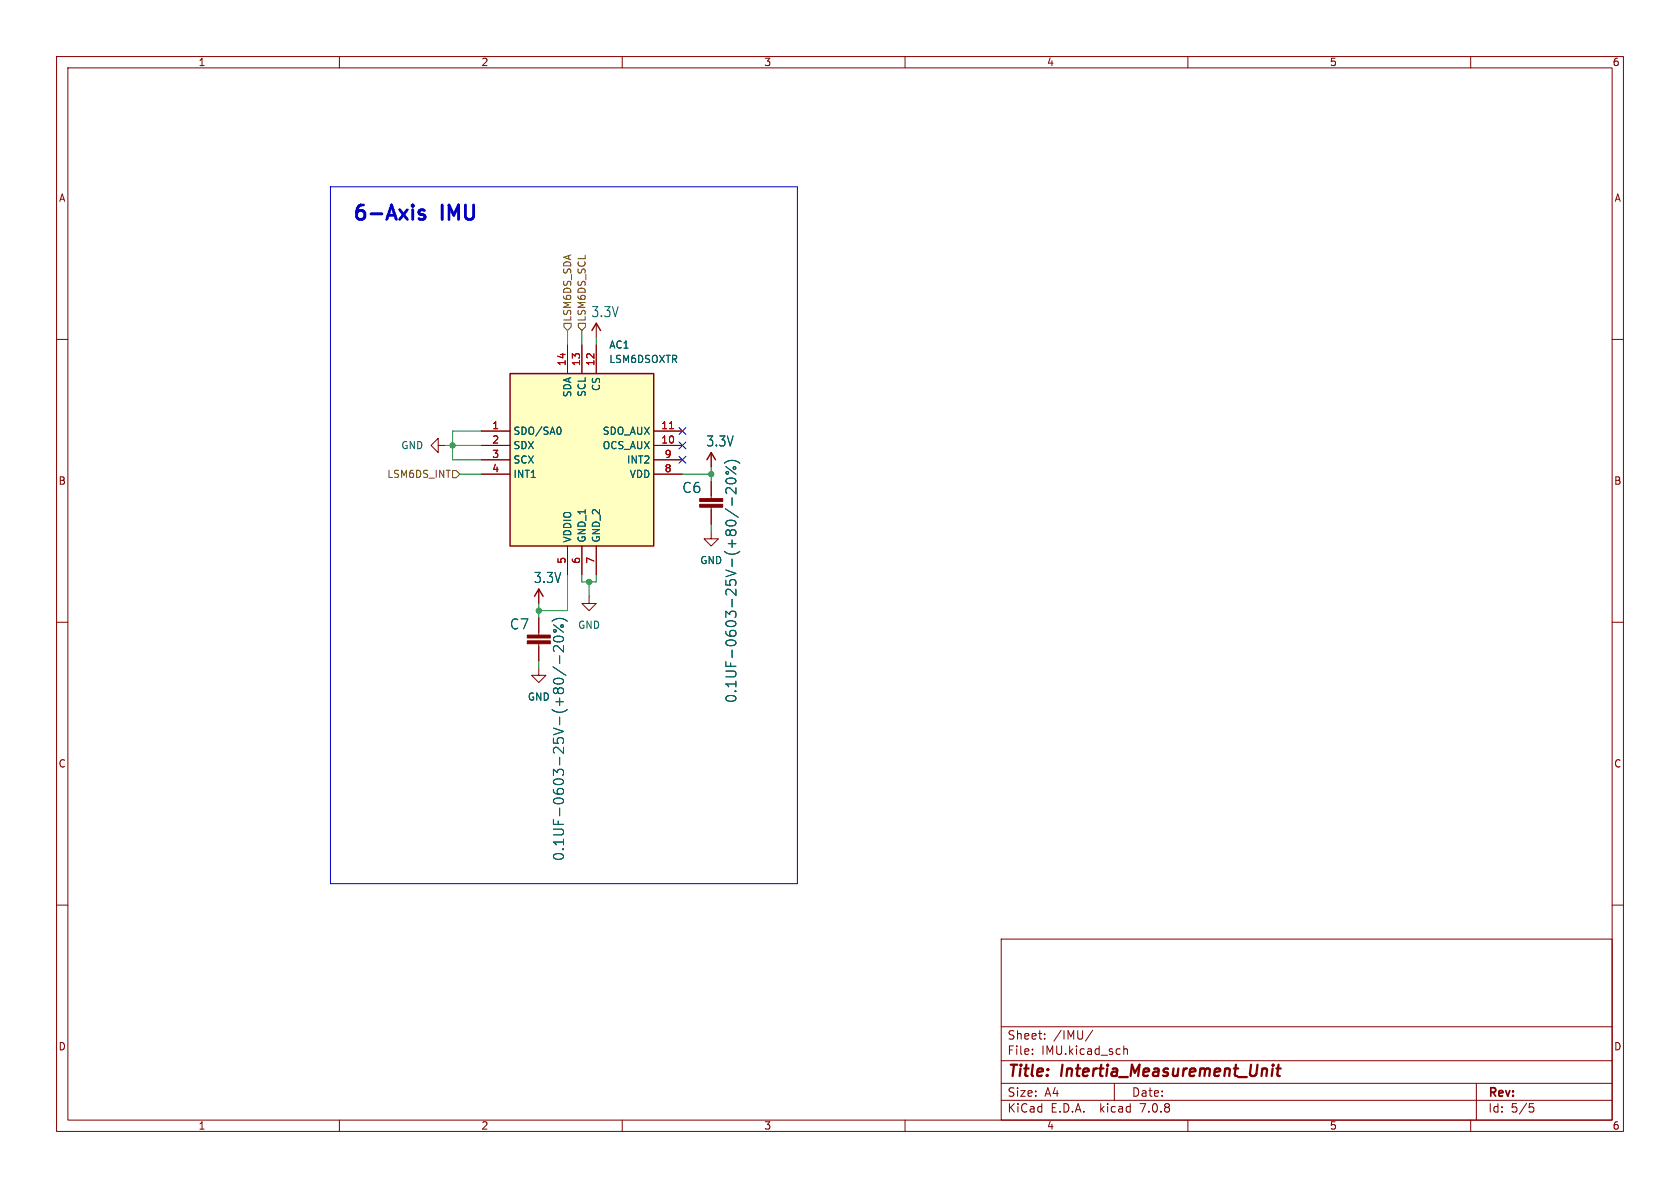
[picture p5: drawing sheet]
<svg xmlns="http://www.w3.org/2000/svg" width="297mm" height="210mm" viewBox="0 0 297 210" stroke-linecap="round" stroke-linejoin="round" font-family="sans-serif">
<g fill="none" stroke="#840000" stroke-width=".18">
<path d="M10 10h277v190h-277zM12 12h273v186h-273zM60 10v2M110 10v2M160 10v2M210 10v2M260 10v2M10 60h2M105.4 57.2v2.5M285 60h2M77.5 78.7v-1.2l-1.3 1.2 1.3 1.3v-1.3h1.2M85.1 76.2h5.1"/>
<path d="M85.1 78.7h5.1M100.3 61v5M102.9 61v5M105.4 61v5M115.6 76.2h5M115.6 78.7h5M85.1 81.3h5.1M85.1 83.8h5.1M100.3 96.5v5.1M102.9 96.5v5.1M105.4 96.5v5.1M115.6 81.3h5"/>
<path d="M115.6 83.8h5M125.7 94v1.3h1.3l-1.3 1.2-1.2-1.2h1.2M125.7 80v2.6M125.7 85.1v3M125.7 89.7v3M10 110h2M95.2 118.1v1.3h1.3l-1.3 1.3-1.2-1.3h1.2M95.2 104.1v2.6M95.2 109.2v3.1M95.2 113.8v3M104.1 105.4v1.3h1.3l-1.3 1.3-1.2-1.3h1.2M285 110h2"/>
<path d="M10 160h2M285 160h2M177 166h108v32h-108zM60 198v2M110 198v2M160 198v2M177 194.5h108M177 191.5h108M177 187.5h108M177 181.5h108M182.5 186.3v.1M182.5 185.5v.1"/>
<path d="M184.7 183.6v.1M184.7 182.8v.1M193.2 182.1l-1.3 2M197 191.5v3M198.7 184.9v1.5M198.7 185.5l.2-.1 .3 .1 .1 .9M210 198v2M260 198v2M261 191.5v6.5M270.4 195.1h.7M270.5 195.7h.4l.3 .3-.2 .5-.5 .1"/>
</g>
<path d="M225 188.9l-.2 1.3M225.1 188.2l-.1 .1 .1 .1M225.1 188.2l.1 .1-.1 .1M225.1 188.2v.2M225.7 188.9h.7M226 188.2l-.2 1.7 .1 .2 .4 .1" fill="none" stroke="#840000" stroke-width=".4"/>
<path d="M104.6 58.4l.8-1.2 .8 1.2M90.2 66h25.4v30.5h-25.4zM125 81.3l.7-1.3 .8 1.3M94.5 105.4l.7-1.3 .8 1.3" fill="none" stroke="#840000" stroke-width=".25"/>
<g fill="#840000" stroke="#840000" stroke-width=".18">
<path d="M123.7 89.2h4.1v.5h-4.1z"/>
<path d="M123.7 88.1h4.1v.5h-4.1z"/>
<path d="M93.2 113.3h4.1v.5h-4.1z"/>
<path d="M93.2 112.3h4.1v.5h-4.1z"/>
</g>
<g fill="none" stroke="#006464" stroke-width=".18">
<path d="M98.9 75.5a.79 .79 0 0 1 0 1.3M128.1 81.9a2.04 2.04 0 0 1 2.7 0M128.2 89.9l2.3 1.6M128.3 82.5l1.8 1.3M128.4 92.2l.1-.1a1.38 1.38 0 0 1 1.5 .1M128.4 84.8a1.18 1.18 0 0 1 1.7 .1v.2a1.11 1.11 0 0 1-1.8 0zM129.4 88v1.3M130.1 86.2v1.1l-1-1a.48 .48 0 0 0-.8 .2v.5l.2 .2M97.6 109.8a2.04 2.04 0 0 1 2.7 0M97.8 117.9l2.2 1.5M97.8 110.4l1.8 1.4M97.9 112.7a1.18 1.18 0 0 1 1.7 .2v.1a1.11 1.11 0 0 1-1.8 0z"/>
<path d="M98.9 115.9v1.4M99.6 114.1v1.1l-1-1a.48 .48 0 0 0-.8 .3v.4l.2 .3M97.9 120.2l.1-.1a1.38 1.38 0 0 1 1.5 .1"/>
<circle cx="128.6" cy="83.6" r=".25"/>
<circle cx="129.9" cy="82.7" r=".25"/>
<circle cx="98.1" cy="111.5" r=".25"/>
<circle cx="99.4" cy="110.7" r=".25"/>
</g>
<path d="M90.2 66h25.4v30.5h-25.4z" fill="#ffffc2" stroke="#ffffc2" stroke-width=".18"/>
<path d="M118.4 75.8h.7" fill="none" stroke="#a90000" stroke-width=".18"/>
<path d="M99.7 57.2h1.3v.6l-.7 .6-.6-.6zM102.2 57.2h1.3v.6l-.6 .6-.7-.6zM80 83.2h.6l.7 .6-.7 .7h-.6z" fill="none" stroke="#725600" stroke-width=".18"/>
<path d="M75 37.2l-.6-.1-.3 .4 .1 .3 .8 .3 .1 .2-.1 .4-.2 .1-.7-.1" fill="none" stroke="#0000c2" stroke-width=".51"/>
<path d="M58.4 33h82.6v123.2h-82.6z" fill="none" stroke="#0000c2" stroke-width=".18"/>
<g fill="none" stroke="#009600" stroke-width=".18">
<path d="M100.3 58.4v2.6M102.9 58.4v2.6M105.4 59.7v1.3M78.7 78.7h6.4M85.1 76.2h-5.1v5.1h5.1M81.3 83.8h3.8M120.6 83.8h5.1M125.7 82.6v2.5M125.7 92.7v1.3M95.2 106.7v2.5M95.2 116.8v1.3M100.3 101.6v6.4h-5.1"/>
<path d="M102.9 101.6v1.3h2.5v-1.3M104.1 102.9v2.5"/>
</g>
<path d="M120 78.1l1.3 1.2M120 75.6l1.3 1.2M121.3 78.1l-1.3 1.2M121.3 75.6l-1.3 1.2M120 80.7l1.3 1.2M121.3 80.7l-1.3 1.2" fill="none" stroke="#000084" stroke-width=".18"/>
<g fill="#009600" stroke="#009600" stroke-width=".18">
<circle cx="104.1" cy="102.9" r=".46"/>
<circle cx="125.7" cy="83.8" r=".46"/>
<circle cx="80" cy="78.7" r=".46"/>
<circle cx="95.2" cy="108" r=".46"/>
</g>
<g font-size="3.5" fill="#0000c2">
<text x="62.2" y="39.1">6-Axis</text>
<text x="78.2" y="39.1">IMU</text>
</g>
<g font-size="2.8" fill="#840000">
<text x="178" y="190.9">Title:</text>
<text x="187.7" y="190.9">Intertia_Measurement_Unit</text>
</g>
<g font-size="2.5" fill="#006464">
<text x="104.4" y="56.3">3.3V</text>
<text x="124.8" y="79.1">3.3V</text>
<text x="120.5" y="87.4">C6</text>
<text x="94.3" y="103.3">3.3V</text>
<text x="90" y="111.5">C7</text>
<text x="130.4" y="124.4" transform="rotate(-90 130.4 124.4)">0.1UF-0603-25V-(+80/-20%)</text>
<text x="99.9" y="152.3" transform="rotate(-90 99.9 152.3)">0.1UF-0603-25V-(+80/-20%)</text>
</g>
<g font-size="2.1" fill="#840000">
<text x="178" y="184">Sheet:</text>
<text x="186.2" y="184">/IMU/</text>
<text x="178" y="186.7">File:</text>
<text x="184.1" y="186.7">IMU.kicad_sch</text>
<text x="178" y="196.9">KiCad</text>
<text x="178" y="194.1">Size:</text>
<text x="184.7" y="194.1">A4</text>
<text x="185.7" y="196.9">E.D.A.</text>
<text x="194.6" y="196.9">kicad</text>
<text x="200" y="194.1">Date:</text>
<text x="201.8" y="196.9">7.0.8</text>
<text x="263" y="194.3">Rev:</text>
<text x="263" y="196.9">Id:</text>
<text x="267.1" y="196.9">5/5</text>
</g>
<g font-size="1.8" fill="#840000">
<text x="35" y="11.9">1</text>
<text x="85" y="11.9">2</text>
<text x="135" y="11.9">3</text>
<text x="185" y="11.9">4</text>
<text x="235" y="11.9">5</text>
<text x="285" y="11.9">6</text>
<text x="10.3" y="35.9">A</text>
<text x="285.3" y="35.9">A</text>
<text x="10.3" y="85.9">B</text>
<text x="285.3" y="85.9">B</text>
<text x="10.3" y="135.9">C</text>
<text x="285.3" y="135.9">C</text>
<text x="10.3" y="185.9">D</text>
<text x="285.3" y="185.9">D</text>
<text x="35" y="199.9">1</text>
<text x="85" y="199.9">2</text>
<text x="135" y="199.9">3</text>
<text x="185" y="199.9">4</text>
<text x="235" y="199.9">5</text>
<text x="285" y="199.9">6</text>
</g>
<g font-size="1.8" fill="#725600">
<text x="101.2" y="57" transform="rotate(-90 101.2 57)">LSM6DS_SDA</text>
<text x="103.7" y="57" transform="rotate(-90 103.7 57)">LSM6DS_SCL</text>
<text x="68.4" y="84.7">LSM6DS_INT</text>
</g>
<g font-size="1.8" fill="#a90000">
<text x="100.1" y="64.8" transform="rotate(-90 100.1 64.8)">14</text>
<text x="102.6" y="64.8" transform="rotate(-90 102.6 64.8)">13</text>
<text x="105.2" y="64.8" transform="rotate(-90 105.2 64.8)">12</text>
<text x="86.9" y="75.9">1</text>
<text x="116.8" y="75.9">11</text>
<text x="86.9" y="78.5">2</text>
<text x="86.9" y="81">3</text>
<text x="86.9" y="83.6">4</text>
<text x="116.8" y="78.5">10</text>
<text x="117.4" y="83.6">8</text>
<text x="117.4" y="81">9</text>
<text x="100.1" y="99.8" transform="rotate(-90 100.1 99.8)">5</text>
<text x="102.6" y="99.8" transform="rotate(-90 102.6 99.8)">6</text>
<text x="105.2" y="99.8" transform="rotate(-90 105.2 99.8)">7</text>
</g>
<g font-size="1.8" fill="#006464">
<text x="107.6" y="61.8">AC1</text>
<text x="107.6" y="64.4">LSM6DSOXTR</text>
<text x="101.2" y="70.3" transform="rotate(-90 101.2 70.3)">SDA</text>
<text x="103.7" y="70.3" transform="rotate(-90 103.7 70.3)">SCL</text>
<text x="106.3" y="69.2" transform="rotate(-90 106.3 69.2)">CS</text>
<text x="90.7" y="77.1">SDO/SA0</text>
<text x="106.5" y="77.1">SDO_AUX</text>
<text x="70.8" y="79.6">GND</text>
<text x="90.7" y="79.6">SDX</text>
<text x="90.7" y="82.1">SCX</text>
<text x="106.5" y="79.6">OCS_AUX</text>
<text x="110.7" y="82.1">INT2</text>
<text x="90.7" y="84.7">INT1</text>
<text x="111.2" y="84.7">VDD</text>
<text x="101.2" y="96" transform="rotate(-90 101.2 96)">VDDIO</text>
<text x="103.7" y="96" transform="rotate(-90 103.7 96)">GND_1</text>
<text x="106.3" y="96" transform="rotate(-90 106.3 96)">GND_2</text>
<text x="123.7" y="99.9">GND</text>
<text x="102.1" y="111.4">GND</text>
<text x="93.2" y="124.1">GND</text>
</g>
</svg>
